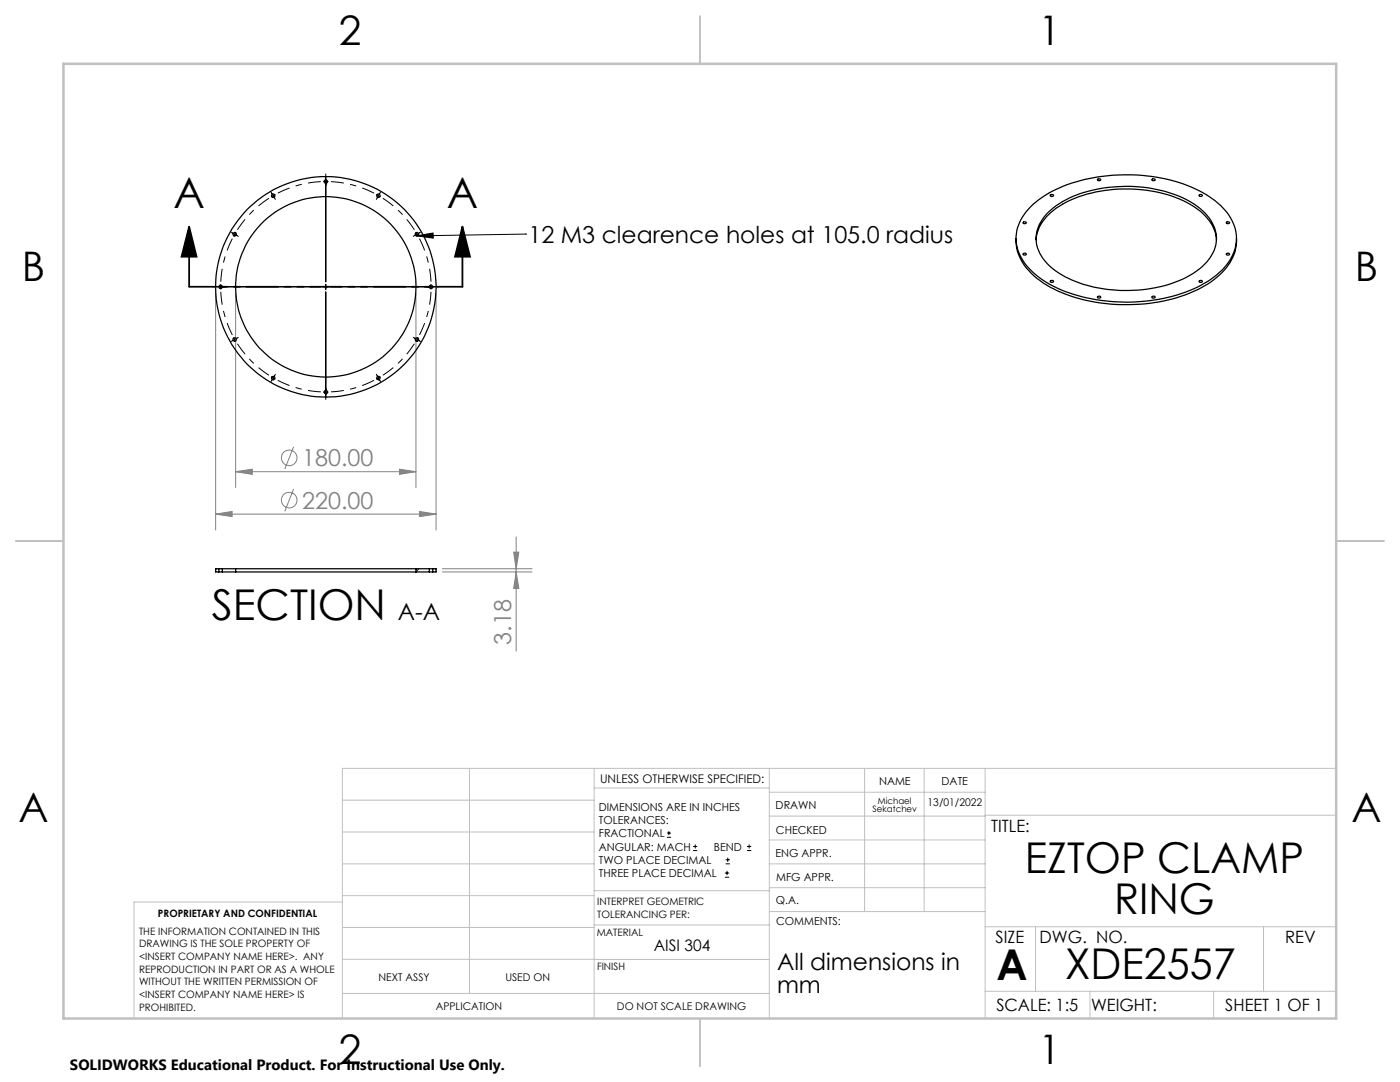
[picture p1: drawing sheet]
<svg xmlns="http://www.w3.org/2000/svg" width="279mm" height="216mm" viewBox="0 0 279 216" stroke-linecap="round" stroke-linejoin="round" font-family="sans-serif">
<g fill="none" stroke="#808080" stroke-width=".2">
<path d="M43 58.5v47.3M47 58.5v38.8M83 58.5v38.8M87 58.5v47.3M47 94.1l3.3-.5v1.1zM47 94.1h36M58.6 89.1l-1.8 4.5M58.6 97.6l-1.8 4.4M79.7 93.6l3.3 .5-3.3 .6zM43 102.6l3.3-.5v1zM43 102.6h44M83.7 102.1l3.3 .5-3.3 .5z"/>
<path d="M88.3 114.1h17.9M88.3 113.5h17.9M102.5 110.2h1l-.5 3.3zM103 114.1l.5 3.3h-1zM103 107.1v22.8"/>
<circle cx="57.7" cy="99.8" r="1.55"/>
<circle cx="57.7" cy="91.4" r="1.55"/>
</g>
<g fill="none" stroke="#000" stroke-width=".2">
<path d="M54.1 38.3l.4 .8M54.5 39.1l-.4 .2M54.5 39.1l.5 .7M55 38.8l-.5 .3M64.5 36.2h1M65 34.7v21.5M75.1 38.8l.4 .3M75.5 39.1l.5 .2M75.5 39.1l-.4 .7M76 38.3l-.5 .8M42.5 57.2h21.5M44 56.7v1"/>
<path d="M46.1 46.3l.7 .4M46.8 46.7l-.2 .5M46.8 46.7l.8 .5M47.1 46.3l-.3 .4M64.5 57.2h1M65 56.7v1M65 58.2v21.5M66 57.2h21.5M82.9 46.3l.3 .4M83.1 47.1l3.3-.6 .1 1zM83.2 46.7l.3 .5M83.2 46.7l-.7 .5"/>
<path d="M83.9 46.3l-.7 .4M86 56.7v1M104.9 46.7h.1M104.9 46.7l-21.8 .4M46.6 67.3l.2 .4M46.8 67.7l.3 .5M46.8 67.7l-.7 .5M47.6 67.3l-.8 .4M54.1 75.2l.4 .2M54.5 75.4l.5 .3M54.5 75.4l-.4 .8M55 74.7l-.5 .7"/>
<path d="M64.5 78.2h1M75.1 74.7l.9 1.5M76 75.2l-.9 .5M82.5 67.3l.7 .4M83.2 67.7l-.3 .5M83.2 67.7l.7 .5M83.5 67.3l-.3 .4M133.1 167.1h.8M133.1 166.2h.8M133.5 165.8v.9M138.3 169.7h.8M138.3 168.9h.8"/>
<path d="M138.7 168.5v.8M144.7 175h.8M144.7 174.2h.8M144.8 172.4h.9M144.8 171.6h.9M145.1 173.8v.8M145.2 171.1v.9M149.1 169.7h.8M149.1 168.9h.8M149.5 168.5v.8"/>
</g>
<path d="M53.7 39.6a21 21 0 0 0-6.3 6.3M64 36.2a21 21 0 0 0-8.6 2.3M74.6 38.5a21 21 0 0 0-8.5-2.3M44.1 58.2a21 21 0 0 0 2.3 8.6M46.4 47.6a21 21 0 0 0-2.3 8.6M82.7 45.9a21 21 0 0 0-6.3-6.3M86 56.2a21 21 0 0 0-2.3-8.6M47.4 68.6a21 21 0 0 0 6.3 6.3M55.4 75.9a21 21 0 0 0 8.6 2.3M66.1 78.2a21 21 0 0 0 8.5-2.3M76.4 74.9a21 21 0 0 0 6.3-6.3M83.7 66.8a21 21 0 0 0 2.3-8.6" fill="none" stroke="#000" stroke-width=".2" stroke-dasharray="15.2 1.3 1.3 1.3" stroke-dashoffset="12.7" stroke-linecap="butt"/>
<path d="M37.7 45.2l1.5 6h-3zM37.7 45.2v12M92.3 45.2l1.5 6h-3zM92.3 45.2v12" fill="none" stroke="#000" stroke-width=".35"/>
<path d="M92.3 57.2h-54.5" fill="none" stroke="#000" stroke-width=".35" stroke-dasharray="6.3 1.3 1.3 1.3 1.3 1.3" stroke-dashoffset="1.3"/>
<g fill="none" stroke="#c0c0c0" stroke-width=".2">
<path d="M68.3 159.7h50.3M93.7 153.3v44.9M118.6 153.3v49.9M118.6 157.2h34.9M153.5 153.3v49.9M153.5 158.1h43.1M172.5 153.3v28.6M184.4 153.3v28.6M196.6 153.3v49.9M266.7 153.3h-198.4v49.9M68.3 178.7h50.3M68.3 172.4h50.3"/>
<path d="M68.3 166h50.3M68.3 180h-41.6v23.2M118.6 177.7h35M153.5 167.6h43.1M153.5 162.8h43.1M153.5 172.4h43.1M153.5 177.1h43.1M196.6 162.7h70.1M68.3 198.2h85.2M68.3 191.4l85.2 .1M68.3 185.1h50.3M118.6 184.6h35"/>
<path d="M153.6 181.9h43M196.6 197.8h70.1M196.6 184.9h70.1M206.7 184.9v12.9M217.5 197.8v5.4M242.2 197.8v5.4M252.2 184.9v12.9"/>
</g>
<path d="M139.7 3.2v9.5M3.1 107.9h9.6M266.7 107.9h9.5M139.7 203.2v9.6" fill="none" stroke="#c0c0c0" stroke-width=".25"/>
<path d="M12.7 12.7h254v190.5h-254z" fill="none" stroke="#c0c0c0" stroke-width=".5"/>
<g fill="#000">
<path d="M83.1 47.1l3.3-.6 .1 1z"/>
<path d="M92.3 45.2l1.5 6h-3zM37.7 45.2l1.5 6h-3z"/>
</g>
<g fill="#808080">
<path d="M47 94.1l3.3-.5v1.1zM79.7 93.6l3.3 .5-3.3 .6zM43 102.6l3.3-.5v1zM83.7 102.1l3.3 .5-3.3 .5z"/>
<path d="M103 114.1l.5 3.3h-1zM102.5 110.2h1l-.5 3.3z"/>
</g>
<g fill="none" stroke="#000" stroke-width=".25">
<path d="M209.6 38.9a.33 .33 0 0 1 .4-.1 .33 .33 0 0 1 .2 .3 .33 .33 0 0 1-.4 .1 .33 .33 0 0 1-.2-.3zM219.1 35.7a.28 .28 0 0 1 .4-.1 .28 .28 0 0 1 .1 .4 .32 .32 0 0 1-.3 .1 .32 .32 0 0 1-.3-.3zM229.9 35.8a.33 .33 0 0 1 .4-.1 .33 .33 0 0 1 .2 .3 .33 .33 0 0 1-.4 .1 .33 .33 0 0 1-.2-.3zM239.3 38.9a.31 .31 0 0 1 .4-.1 .31 .31 0 0 1 .2 .3 .32 .32 0 0 1-.4 .1 .32 .32 0 0 1-.2-.3zM202.8 47.6a9.6 9.6 0 0 0 4.2 8 29 29 0 0 0 17.5 5.2 29.7 29.7 0 0 0 17.8-5 9.9 9.9 0 0 0 4.5-8.2M204.2 50.6a.31 .31 0 0 1 .4-.1 .31 .31 0 0 1 .2 .3 .32 .32 0 0 1-.4 .1 .32 .32 0 0 1-.2-.3zM204.3 44.3h.5a.3 .3 0 0 1-.3 .3 .3 .3 0 0 1-.3-.2zM205.7 41.3a24.9 24.9 0 0 1 14.5-6.1 32.6 32.6 0 0 1 21.1 4 10.7 10.7 0 0 1 5.4 7.7 9.6 9.6 0 0 1-4.4 8.4 29.6 29.6 0 0 1-17.8 5 30.4 30.4 0 0 1-16.9-4.8 10 10 0 0 1-4.8-8.3 9.2 9.2 0 0 1 2.9-5.9zM206.8 47.8a9.3 9.3 0 0 1 5.3-7.1 28.2 28.2 0 0 1 25.2 0 9.9 9.9 0 0 1 5.4 6.7l.1 .4M208.9 42.7a20.1 20.1 0 0 1 12.3-5.3 27.1 27.1 0 0 1 16.7 3.1 9 9 0 0 1 4.9 6.9 8.5 8.5 0 0 1-4.4 7 27 27 0 0 1-18.3 3.2 19.4 19.4 0 0 1-11.3-5.2 6.7 6.7 0 0 1 .1-9.7zM209.6 56.1a.32 .32 0 0 1 .4-.2 .32 .32 0 0 1 .2 .4 .33 .33 0 0 1-.3 .1 .33 .33 0 0 1-.3-.3zM219 59.2a.31 .31 0 0 1 .4-.1 .31 .31 0 0 1 .2 .3 .32 .32 0 0 1-.4 .1 .32 .32 0 0 1-.2-.3z"/>
<path d="M229.9 59.2a.33 .33 0 0 1 .4-.1 .33 .33 0 0 1 .2 .3 .33 .33 0 0 1-.4 .1 .33 .33 0 0 1-.2-.3zM239.3 56.1a.3 .3 0 0 1 .4-.2 .3 .3 0 0 1 .2 .4 .32 .32 0 0 1-.4 .1 .32 .32 0 0 1-.2-.3zM244.8 50.6a.31 .31 0 0 1 .3-.1 .31 .31 0 0 1 .2 .3 .32 .32 0 0 1-.3 .1 .32 .32 0 0 1-.2-.3zM244.8 44.4a.3 .3 0 0 1 .3-.2 .3 .3 0 0 1 .2 .4 .32 .32 0 0 1-.3 .1 .32 .32 0 0 1-.2-.3zM43.7 114.1h.7M43.7 113.5h.7M43.7 113.5h-.7v.6h.7M43.7 113.5v.6M44.4 113.5v.6M44.4 114.1h2.6M44.4 113.5h2.6M47 114.1h36"/>
<path d="M47 113.5h36M47 113.5v.6M83 113.5v.6M83 114.1h2.7M83 113.5h2.7M85.7 114.1h.7M85.7 113.5h.7M85.7 113.5v.6M86.4 113.5h.6v.6h-.6M86.4 113.5v.6"/>
<circle cx="54.5" cy="39.1" r=".35"/>
<circle cx="65" cy="36.2" r=".34"/>
<circle cx="75.5" cy="39.1" r=".35"/>
<circle cx="44" cy="57.2" r=".34"/>
<circle cx="46.8" cy="46.7" r=".34"/>
<circle cx="65" cy="57.2" r="22"/>
<circle cx="65" cy="57.2" r="18"/>
<circle cx="83.2" cy="46.7" r=".34"/>
<circle cx="86" cy="57.2" r=".34"/>
<circle cx="46.8" cy="67.7" r=".35"/>
<circle cx="54.5" cy="75.4" r=".35"/>
<circle cx="65" cy="78.2" r=".34"/>
<circle cx="75.5" cy="75.4" r=".35"/>
<circle cx="83.2" cy="67.7" r=".35"/>
</g>
<path d="M43.2 113.5l-.2 .2M83.6 113.5l-.6 .6" fill="none" stroke="#000" stroke-width=".2"/>
<g font-size="8.5">
<text x="34.6" y="41.4">A</text>
<text x="89.2" y="41.4">A</text>
<text x="42.3" y="123.7">SECTION</text>
<text x="204.5" y="174.2">EZTOP CLAMP</text>
<text x="222.3" y="182.3">RING</text>
<text x="198.9" y="195.5">A</text>
<text x="212.6" y="195.4">XDE2557</text>
</g>
<g font-size="8.1">
<text x="67.6" y="8.9">2</text>
<text x="207.3" y="8.9">1</text>
<text x="4.4" y="56.2">B</text>
<text x="270.4" y="56.2">B</text>
<text x="3.7" y="164.1">A</text>
<text x="269.7" y="164.1">A</text>
<text x="67.6" y="212.4">2</text>
<text x="207.3" y="212.4">1</text>
</g>
<g font-size="4.7">
<text x="105.4" y="48.5">12 M3 clearence holes at 105.0 radius</text>
<text x="79.4" y="123.7">A-A</text>
<text x="155.1" y="193.5">All dimensions in</text>
<text x="155.1" y="198">mm</text>
</g>
<g font-size="4.7" fill="#808080">
<text x="60.3" y="93.1">180.00</text>
<text x="60.3" y="101.5">220.00</text>
<text x="102" y="128.6" transform="rotate(-90 102 128.6)">3.18</text>
</g>
<g font-size="3.4">
<text x="197.8" y="166">TITLE:</text>
<text x="198.7" y="188.1">SIZE</text>
<text x="207.5" y="188.1">DWG. NO.</text>
<text x="256.5" y="188.2">REV</text>
<text x="198.8" y="201.7">SCALE: 1:5</text>
<text x="217.7" y="201.8">WEIGHT:</text>
<text x="244.5" y="201.7">SHEET 1 OF 1</text>
</g>
<text font-size="3.2" x="130.5" y="189.8">AISI 304</text>
<text font-size="3" x="14" y="213.5">SOLIDWORKS Educational Product. For Instructional Use Only.</text>
<text font-size="2.4" x="119.8" y="156.2">UNLESS OTHERWISE SPECIFIED:</text>
<g font-size="2.2">
<text x="119.5" y="161.8">DIMENSIONS ARE IN INCHES</text>
<text x="154.8" y="161.4">DRAWN</text>
<text x="175.4" y="156.6">NAME</text>
<text x="187.9" y="156.7">DATE</text>
<text x="119.5" y="164.4">TOLERANCES:</text>
<text x="119.5" y="167.1">FRACTIONAL</text>
<text x="154.9" y="166.3">CHECKED</text>
<text x="119.5" y="169.7">ANGULAR: MACH</text>
<text x="119.5" y="172.4">TWO PLACE DECIMAL</text>
<text x="142.5" y="169.7">BEND</text>
<text x="154.8" y="171">ENG APPR.</text>
<text x="119.5" y="175">THREE PLACE DECIMAL</text>
<text x="154.9" y="175.7">MFG APPR.</text>
<text x="154.9" y="180.4">Q.A.</text>
<text x="154.9" y="184.6">COMMENTS:</text>
</g>
<g font-size="2.1">
<text x="185.1" y="160.7">13/01/2022</text>
<text x="75.5" y="195.7">NEXT ASSY</text>
<text x="100.9" y="195.7">USED ON</text>
<text x="86.9" y="201.5">APPLICATION</text>
<text x="123.1" y="201.6">DO NOT SCALE DRAWING</text>
</g>
<g font-size="2">
<text x="31.5" y="182.9">PROPRIETARY AND CONFIDENTIAL</text>
<text x="119.2" y="180.6">INTERPRET GEOMETRIC</text>
<text x="119.2" y="183.1">TOLERANCING PER:</text>
<text x="27.8" y="186.5">THE INFORMATION CONTAINED IN THIS</text>
<text x="27.8" y="189">DRAWING IS THE SOLE PROPERTY OF</text>
<text x="27.8" y="191.6">&lt;INSERT COMPANY NAME HERE&gt;. ANY</text>
<text x="119.1" y="186.7">MATERIAL</text>
<text x="27.8" y="194.1">REPRODUCTION IN PART OR AS A WHOLE</text>
<text x="27.8" y="196.6">WITHOUT THE WRITTEN PERMISSION OF</text>
<text x="119.1" y="193.5">FINISH</text>
<text x="27.8" y="199.1">&lt;INSERT COMPANY NAME HERE&gt; IS</text>
<text x="27.8" y="201.7">PROHIBITED.</text>
</g>
<g font-size="1.8">
<text x="175.2" y="160.4">Michael</text>
<text x="174.1" y="162.1">Sekatchev</text>
</g>
</svg>
